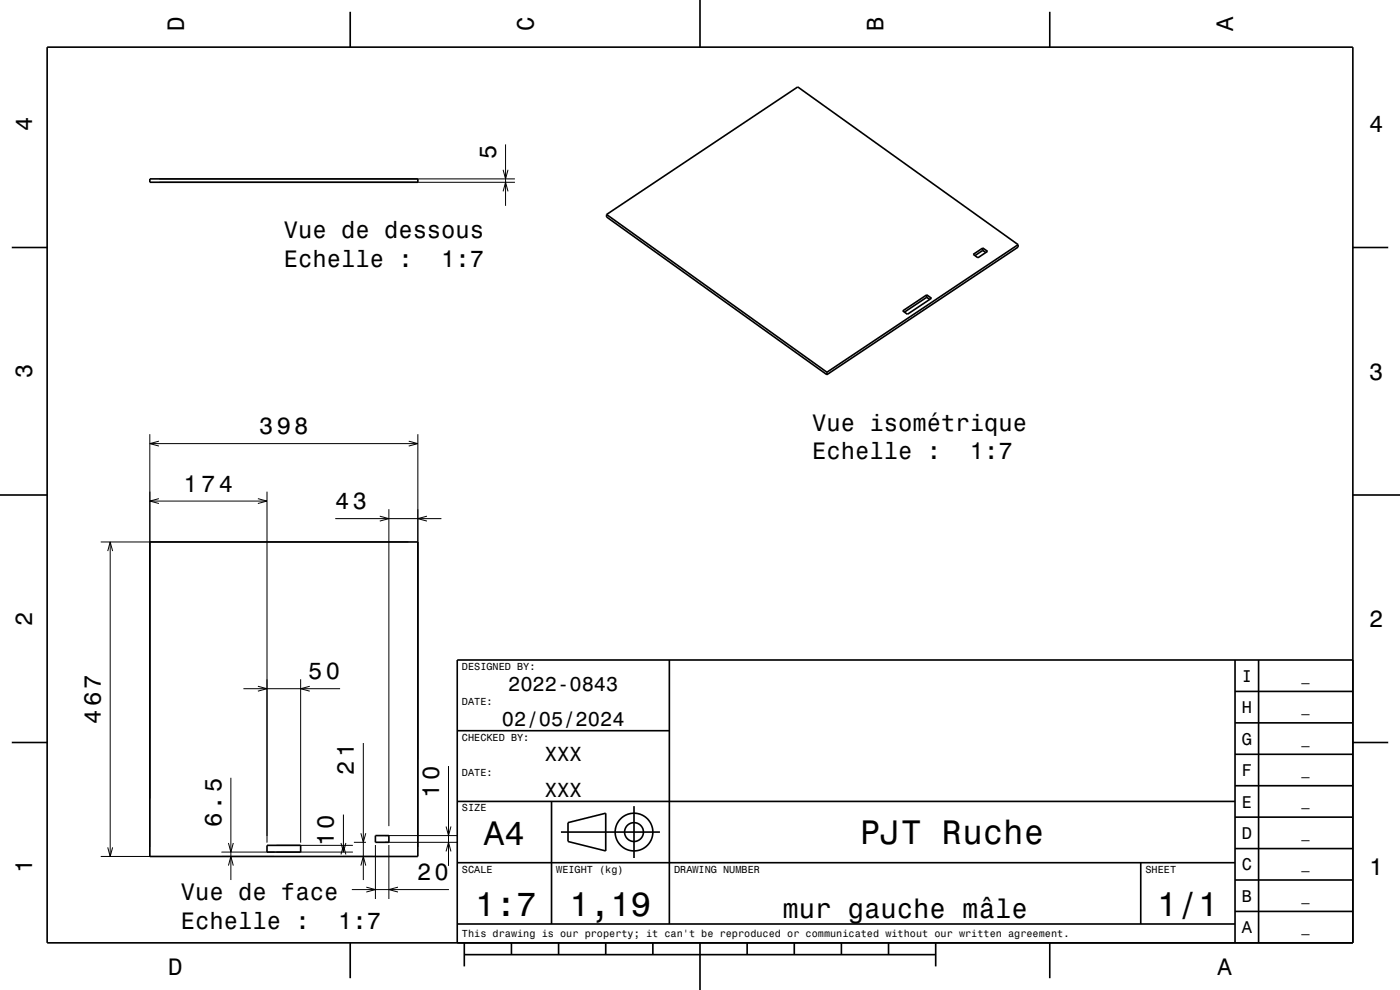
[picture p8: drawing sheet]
<svg xmlns="http://www.w3.org/2000/svg" width="297mm" height="210mm" viewBox="0 0 297 210" stroke-linecap="round" stroke-linejoin="round" font-family="sans-serif">
<g fill="none" stroke="#000" stroke-width=".21">
<path d="M33.8 38.7h75.4M33.8 37.9h75.4M106.7 36l.6 1.9 .5-1.9M107.3 30.6v13.1M106.7 40.6l.6-1.9 .5 1.9M31.8 92.1v87.6M31.8 94.1h56.8M33.7 93.6l-1.9 .5 1.9 .5M86.7 93.6l1.9 .5-1.9 .5M88.6 92.1v87.6M21.4 115h65.2M22.9 116.9l.5-1.9 .5 1.9"/>
<path d="M23.4 115v66.7M31.8 106.3h24.8M33.7 105.8l-1.9 .5 1.9 .5M54.7 105.8l1.9 .5-1.9 .5M56.6 104.3v74.4M71.1 110h22.5M80.6 109.5l1.9 .5-1.9 .5M82.5 108v67.2M90.6 109.5l-2 .5 2 .5M51.6 146.1h20.6M54.7 145.6l1.9 .5-1.9 .5M63.8 144.1v34.6"/>
<path d="M65.7 145.6l-1.9 .5 1.9 .5M77.1 157.6v29.1M22.9 179.7l.5 2 .5-2M48.5 178.8l.5 1.9 .5-1.9M49 165v21.7M58.6 179.3h16.3M72.3 178.8l.6 1.9 .5-1.9M72.9 172.8v7.9M75.1 178.7h2.5M76.6 176.7l.5 2 .5-2M79.6 179.2v11.5M81.6 178.7h15.5"/>
<path d="M81.6 177.2h15.5M82.5 179.2v11.5M94.6 175.3l.5 1.9 .6-1.9M95.1 162.5v21.2M21.4 181.7h65.2M47 180.7h11.2M48.5 183.6l.5-1.9 .5 1.9M58.6 180.7h16.3M72.3 181.3l.6-2 .5 2M74.6 188.7h20.6M76.6 183.6l.5-1.9 .5 1.9M77.7 188.2l1.9 .5-1.9 .5"/>
<path d="M84.4 188.2l-1.9 .5 1.9 .5M94.6 180.6l.5-1.9 .6 1.9"/>
</g>
<g fill="none" stroke="#000" stroke-width=".35">
<path d="M10 10h277v190h-277zM74.3 2.5v7.5M148.5 0v10M222.7 2.5v7.5M31.8 37.9h56.8v.8h-56.8zM2.5 52.5h7.5M128.7 45.5v.5l46.7 33.5M128.7 45.5l46.7 33.5M128.7 45.5l40.5-27.1 46.8 33.5M206.5 54l2-1.4 1 .7-2 1.4zM208.5 53.1l.6 .5M208.5 53.1l-1.7 1.1"/>
<path d="M208.5 52.6v.5M216 51.9v.5l-40.6 27.1M216 51.9l-40.6 27.1M287 52.5h7.5M175.4 79v.5M191.5 65.9l5.1-3.4 1 .8-5.1 3.4zM196.6 63.1l-4.7 3.1M196.6 63.1l.6 .4M196.6 62.5v.6M0 105h10M31.8 115h56.8v66.7h-56.8zM287 105h10"/>
<path d="M142 140v56M262 140v60M267 140v60M287 140h-190v60M2.5 157.5h7.5M97 155h45M262 153.3h25M262 146.7h25M287 157.5h7.5M56.6 179.3h7.2v1.4h-7.2zM79.6 177.2h2.9v1.5h-2.9zM97 170h165"/>
<path d="M117 170v26M119 176.5h21M120.5 174.5l8-2v8l-8-2zM134.5 171v11M262 173.3h25M262 166.7h25M262 160h25M97 196h165M97 183h165M242 183v13M262 193.3h25M262 186.7h25"/>
<path d="M262 180h25M74.3 200v7.5M98.5 202.5h100M98.5 200v5M108.5 200v2.5M118.5 200v2.5M128.5 200v2.5M138.5 200v2.5M148.5 200v10M158.5 200v2.5M168.5 200v2.5M178.5 200v2.5"/>
<path d="M188.5 200v2.5M198.5 200v5M222.7 200v7.5"/>
<circle cx="134.5" cy="176.5" r="2"/>
<circle cx="134.5" cy="176.5" r="4"/>
</g>
<g font-size="7.2">
<text x="102.7" y="179.3">A4</text>
<text x="182.5" y="179.1">PJT Ruche</text>
<text x="100.8" y="194.3">1:7</text>
<text x="120.8" y="194.3">1,19</text>
<text x="245.5" y="194.3">1/1</text>
</g>
<text font-size="5.8" x="166" y="194.6">mur gauche mâle</text>
<g font-size="5">
<text x="39" y="6.5" transform="rotate(-90 39 6.5)">D</text>
<text x="113.2" y="6.5" transform="rotate(-90 113.2 6.5)">C</text>
<text x="187.4" y="6.5" transform="rotate(-90 187.4 6.5)">B</text>
<text x="261.6" y="6.5" transform="rotate(-90 261.6 6.5)">A</text>
<text x="6.8" y="27.8" transform="rotate(-90 6.8 27.8)">4</text>
<text x="290.5" y="28.1">4</text>
<text x="105.3" y="33.7" transform="rotate(-90 105.3 33.7)">5</text>
<text x="60.2" y="50.5">Vue de dessous</text>
<text x="60.2" y="56.6">Echelle :</text>
<text x="93.6" y="56.6">1:7</text>
<text x="6.8" y="80.3" transform="rotate(-90 6.8 80.3)">3</text>
<text x="290.5" y="80.6">3</text>
<text x="55" y="92.1">398</text>
<text x="172.3" y="91.3">Vue isométrique</text>
<text x="172.3" y="97.4">Echelle :</text>
<text x="205.7" y="97.4">1:7</text>
<text x="39" y="104.3">174</text>
<text x="71.1" y="108">43</text>
<text x="6.8" y="132.8" transform="rotate(-90 6.8 132.8)">2</text>
<text x="290.5" y="133.1">2</text>
<text x="65.4" y="144.1">50</text>
<text x="21.4" y="153.6" transform="rotate(-90 21.4 153.6)">467</text>
<text x="75.1" y="164.4" transform="rotate(-90 75.1 164.4)">21</text>
<text x="93.2" y="169.3" transform="rotate(-90 93.2 169.3)">10</text>
<text x="47" y="175.5" transform="rotate(-90 47 175.5)">6.5</text>
<text x="70.9" y="179.6" transform="rotate(-90 70.9 179.6)">10</text>
<text x="6.8" y="185.3" transform="rotate(-90 6.8 185.3)">1</text>
<text x="290.5" y="185.6">1</text>
<text x="38.4" y="190.9">Vue de face</text>
<text x="88.5" y="186.7">20</text>
<text x="38.4" y="197">Echelle :</text>
<text x="71.8" y="197">1:7</text>
<text x="35.7" y="206.8">D</text>
<text x="258.3" y="206.8">A</text>
</g>
<g font-size="4.3">
<text x="107.8" y="146.5">2022-0843</text>
<text x="106.5" y="154">02/05/2024</text>
<text x="115.6" y="161.5">XXX</text>
<text x="115.6" y="169">XXX</text>
</g>
<g font-size="3.6">
<text x="263.4" y="144.6">I</text>
<text x="263.4" y="151.3">H</text>
<text x="263.4" y="158">G</text>
<text x="263.4" y="164.6">F</text>
<text x="263.4" y="171.3">E</text>
<text x="263.4" y="178">D</text>
<text x="263.4" y="184.6">C</text>
<text x="263.4" y="191.3">B</text>
<text x="263.4" y="198">A</text>
</g>
<g font-size="2.9">
<text x="276.1" y="144.4">_</text>
<text x="276.1" y="151">_</text>
<text x="276.1" y="157.7">_</text>
<text x="276.1" y="164.4">_</text>
<text x="276.1" y="171">_</text>
<text x="276.1" y="177.7">_</text>
<text x="276.1" y="184.4">_</text>
<text x="276.1" y="191.1">_</text>
<text x="276.1" y="197.7">_</text>
</g>
<g font-size="2.2">
<text x="98" y="142.1">DESIGNED BY:</text>
<text x="98" y="149.6">DATE:</text>
<text x="98" y="157.1">CHECKED BY:</text>
<text x="98" y="164.6">DATE:</text>
<text x="98" y="172.1">SIZE</text>
<text x="98" y="185.1">SCALE</text>
<text x="118" y="185.1">WEIGHT (kg)</text>
<text x="143" y="185.1">DRAWING NUMBER</text>
<text x="243" y="185.1">SHEET</text>
<text x="98" y="198.8">This drawing is our property; it can't be reproduced or communicated without our written agreement.</text>
</g>
</svg>
